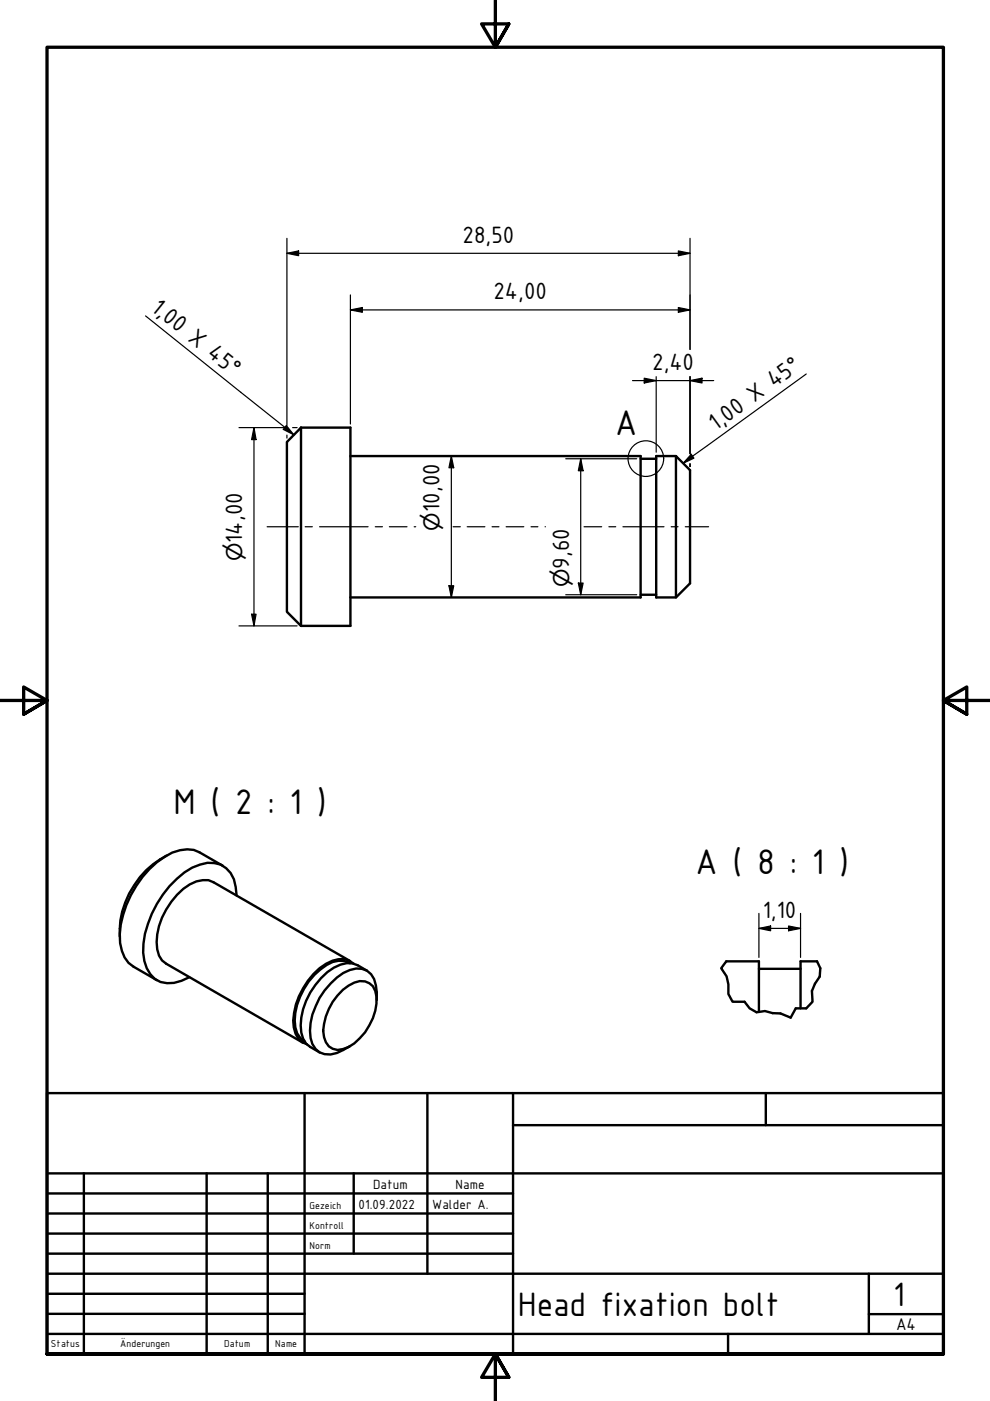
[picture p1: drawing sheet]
<svg xmlns="http://www.w3.org/2000/svg" width="210mm" height="297mm" viewBox="0 0 210 297" stroke-linecap="round" stroke-linejoin="round" font-family="sans-serif">
<!-- layer: Visible (ISO) -->
<g fill="none" stroke="#000" stroke-width=".51">
<path d="M63.8 90.7l-3 3v36l3 3M63.8 90.7v42M63.8 90.7h10.5v42h-10.5M74.3 96.7h61.5v30h-61.5M135.8 97.3h3.3M139.1 96.7h4.2l3 3v24l-3 3h-4.2zM143.3 96.7v30M135.8 126.1h3.3M35.3 181.4a18.8 18.8 0 0 0-9.9 17.2M47.2 183.6l-4.9-2.9a7 7 0 0 0-7.4 1 22 22 0 0 0-9.5 16.3 8.6 8.6 0 0 0 1.8 6.1l1.1 .9 5 2.8M50.2 189.9l-.2-1.8a5.4 5.4 0 0 0-7.6-4.8 15.4 15.4 0 0 0-7.9 6.4 21.6 21.6 0 0 0-4.1 12.3 7.6 7.6 0 0 0 2.4 5.6 6 6 0 0 0 5.7 .3l1.6-.7M72.7 209.9a5.7 5.7 0 0 1 4.7-1.8 3.2 3.2 0 0 1 2.4 3.2 12.3 12.3 0 0 1-5.9 10.7l-1.2 .4a3 3 0 0 1-4-2.5 10.6 10.6 0 0 1 1.8-7.5z"/>
<path d="M74.2 203.8l-28.9-16.7a5.2 5.2 0 0 0-5 .4 15.6 15.6 0 0 0-7.1 12.3 4.8 4.8 0 0 0 2 4.5l29.1 16.8M74.2 204.2a4.6 4.6 0 0 0-4.9 .4 14.9 14.9 0 0 0-6.8 11.7 4.8 4.8 0 0 0 2.1 4.5M75 204.3a3.9 3.9 0 0 0-4.5-.6 14.3 14.3 0 0 0-7.8 9.3 8.5 8.5 0 0 0 .5 7.2l.9 .8 1 .4M77.8 205.8a5.5 5.5 0 0 0-7-.6 15 15 0 0 0-6.9 13.7l.4 1.3 .6 1.1 2.9 1.8M79.9 212a8.2 8.2 0 0 0-1.2-5.4 3.9 3.9 0 0 0-4.5-.9 14.4 14.4 0 0 0-7.3 7.6 10.8 10.8 0 0 0-.7 8 3.8 3.8 0 0 0 5.2 2l2.8-1.5M154 203.8h6.9v10.8M160.9 205.4h8.8M173.2 203.8h-3.5v10"/>
</g>
<!-- layer: Break Line (ISO) -->
<path d="M154 203.8l-1.1 1.5 1.2 1.7 .3 1.7v2l.9 1.7h2.6l1 1.4 1.5 .8 1.8-.2 1.6 .4 1.7 .1 2.1 .9 1.1-2h2.2l1.4-1.4-.2-2.3 .7-1.5 1-1.5 .1-1.8-.7-1.5" fill="none" stroke="#000" stroke-width=".51"/>
<!-- layer: Detail Boundary (ISO) -->
<circle cx="136.9" cy="97.2" r="3.8" fill="none" stroke="#000" stroke-width=".25"/>
<!-- layer: Border (ISO) -->
<path d="M105 0v10l-2.9-4.9h5.8l-2.9 4.9 2.9-4.9M0 148.5h10l-5-2.8v5.7l5-2.9-5 2.9M210 148.5h-10l5-2.8v5.7l-5-2.9 5 2.9M10 287.1v-277.1h190v277.1h-190h190M107.9 292l-2.9-4.9 2.9 4.9h-5.8l2.9-4.9v9.9" fill="none" stroke="#000" stroke-width=".7"/>
<!-- layer: Title (ISO) -->
<g fill="none" stroke="#000" stroke-width=".51">
<path d="M10 231.8h190v55.3h-190zM64.6 231.8v55.3M90.6 231.8v38.3M108.8 238.6h91.2M108.8 231.8v55.3M162.4 231.8v6.8M10 253h98.8M10 257.3h98.8M10 248.8h190M17.8 248.8v38.3M43.8 248.8v38.3M56.8 248.8v38.3"/>
<path d="M75 248.8v17M10 261.5h98.8M10 265.8h98.8M10 270.1h190M10 274.3h54.6M10 278.6h54.6M184.2 278.6h15.8M184.2 270.1v12.7M10 282.8h190M154.4 282.8v4.3"/>
</g>
<!-- layer: Centerline (ISO) -->
<g fill="none" stroke="#000" stroke-width=".25">
<path d="M56.6 111.7h6.6M64.7 111.7h1.5M67.8 111.7h10.2M79.6 111.7h1.5M82.5 111.7h3.8M87.8 111.7h.3M96.1 111.7h1.5M99.1 111.7h3.7M104.3 111.7h1.5M107.3 111.7h3.8M112.6 111.7h1.4M115.6 111.7h.1"/>
<path d="M123.8 111.7h3.8M129.1 111.7h1.5M132.1 111.7h8.7M142.3 111.7h1.5M145.3 111.7h4.9"/>
</g>
<!-- layer: Dimension (ISO) -->
<g fill="none" stroke="#000" stroke-width=".25">
<path d="M60.8 53.7l2.5-.5v1zM60.8 53.7h85.5M60.8 50.5v39.7M143.8 53.2l2.5 .5-2.5 .5zM146.3 50.5v23.6M74.3 65.7l2.5-.5v1zM74.3 65.7h72M74.3 62.5v27.4M139.1 79.9v16M143.8 65.2l2.5 .5-2.5 .5zM146.3 79.9v16.3M50.7 90.7h9.8"/>
<path d="M53.8 90.7l.5 2.5h-1zM53.8 90.7v42M60.8 92.3v.6M62 90.7h1M95.7 96.7l.5 2.5h-1zM95.7 96.7v30M120 97.3h15M123.1 97.3l.5 2.5h-1zM123.1 97.3v28.8M134.1 80.7h17.2M136.6 80.2l2.5 .5-2.5 .5zM146.3 80.7l2.5-.5v1z"/>
<path d="M146.3 98.3v.6M50.7 132.7h12.3M53.3 130.2h1l-.5 2.5zM95.2 124.2h1l-.5 2.5zM120 126.1h15M122.6 123.6h1l-.5 2.5zM160.9 196.8l2.5-.5v1zM160.9 196.8h8.8M160.9 193.7v9.3M167.2 196.3l2.5 .5-2.5 .5zM169.7 193.7v9.3"/>
</g>
<g fill="#000">
<path d="M60.8 53.7l2.5-.5v1z" fill-rule="evenodd"/>
<path d="M143.8 53.2l2.5 .5-2.5 .5z" fill-rule="evenodd"/>
<path d="M74.3 65.7l2.5-.5v1z" fill-rule="evenodd"/>
<path d="M143.8 65.2l2.5 .5-2.5 .5z" fill-rule="evenodd"/>
<path d="M53.8 90.7l.5 2.5h-1z" fill-rule="evenodd"/>
<path d="M95.7 96.7l.5 2.5h-1z" fill-rule="evenodd"/>
<path d="M123.1 97.3l.5 2.5h-1z" fill-rule="evenodd"/>
<path d="M136.6 80.2l2.5 .5-2.5 .5z" fill-rule="evenodd"/>
<path d="M146.3 80.7l2.5-.5v1z" fill-rule="evenodd"/>
<path d="M53.3 130.2h1l-.5 2.5z" fill-rule="evenodd"/>
<path d="M95.2 124.2h1l-.5 2.5z" fill-rule="evenodd"/>
<path d="M122.6 123.6h1l-.5 2.5z" fill-rule="evenodd"/>
<path d="M160.9 196.8l2.5-.5v1z" fill-rule="evenodd"/>
<path d="M167.2 196.3l2.5 .5-2.5 .5z" fill-rule="evenodd"/>
</g>
<!-- layer: Symbol (ISO) -->
<path d="M30.9 67l31.4 25.2M170.9 79.3l-26.1 18.9M60.7 90.2l1.6 2-2.2-1.2zM146.6 96.3l.5 .8-2.3 1.1z" fill="none" stroke="#000" stroke-width=".25"/>
<g fill="#000">
<path d="M60.7 90.2l1.6 2-2.2-1.2z" fill-rule="evenodd"/>
<path d="M146.6 96.3l.5 .8-2.3 1.1z" fill-rule="evenodd"/>
</g>
<g font-size="8.1">
<text x="130.4" y="92.1">A</text>
<text x="36.8" y="172.6">M ( 2 : 1 )</text>
<text x="147.4" y="185.4">A ( 8 : 1 )</text>
</g>
<g font-size="7.7">
<text x="109.8" y="278.9">Head fixation bolt</text>
<text x="189.4" y="276.8">1</text>
</g>
<g font-size="5.4">
<text x="98" y="51.4">28,50</text>
<text x="31.8" y="65.8" transform="rotate(39 31.8 65.8)">1,00 X 45°</text>
<text x="104.6" y="63.4">24,00</text>
<text x="138.2" y="78.4">2,40</text>
<text x="151.8" y="91.3" transform="rotate(-36 151.8 91.3)">1,00 X 45°</text>
<text x="93.2" y="108.6" transform="rotate(-90 93.2 108.6)">10,00</text>
<text x="51.4" y="115" transform="rotate(-90 51.4 115)">14,00</text>
<text x="120.6" y="120.6" transform="rotate(-90 120.6 120.6)">9,60</text>
<text x="161.7" y="194.5">1,10</text>
</g>
<g font-size="4.6">
<text x="93.2" y="112.5" transform="rotate(-90 93.2 112.5)">⌀</text>
<text x="51.4" y="119" transform="rotate(-90 51.4 119)">⌀</text>
<text x="120.6" y="124.5" transform="rotate(-90 120.6 124.5)">⌀</text>
</g>
<text font-size="3.9" x="190" y="282">A4</text>
<g font-size="3">
<text x="76" y="256.3">01.09.2022</text>
<text x="79.1" y="252">Datum</text>
<text x="91.6" y="256.3">Walder A.</text>
<text x="96.6" y="252">Name</text>
</g>
<g font-size="2.3">
<text x="65.6" y="256.3">Gezeich</text>
<text x="65.6" y="260.5">Kontroll</text>
<text x="65.6" y="264.8">Norm</text>
<text x="10.8" y="285.7">Status</text>
<text x="25.5" y="285.7">Änderungen</text>
<text x="47.5" y="285.7">Datum</text>
<text x="58.4" y="285.7">Name</text>
</g>
</svg>
